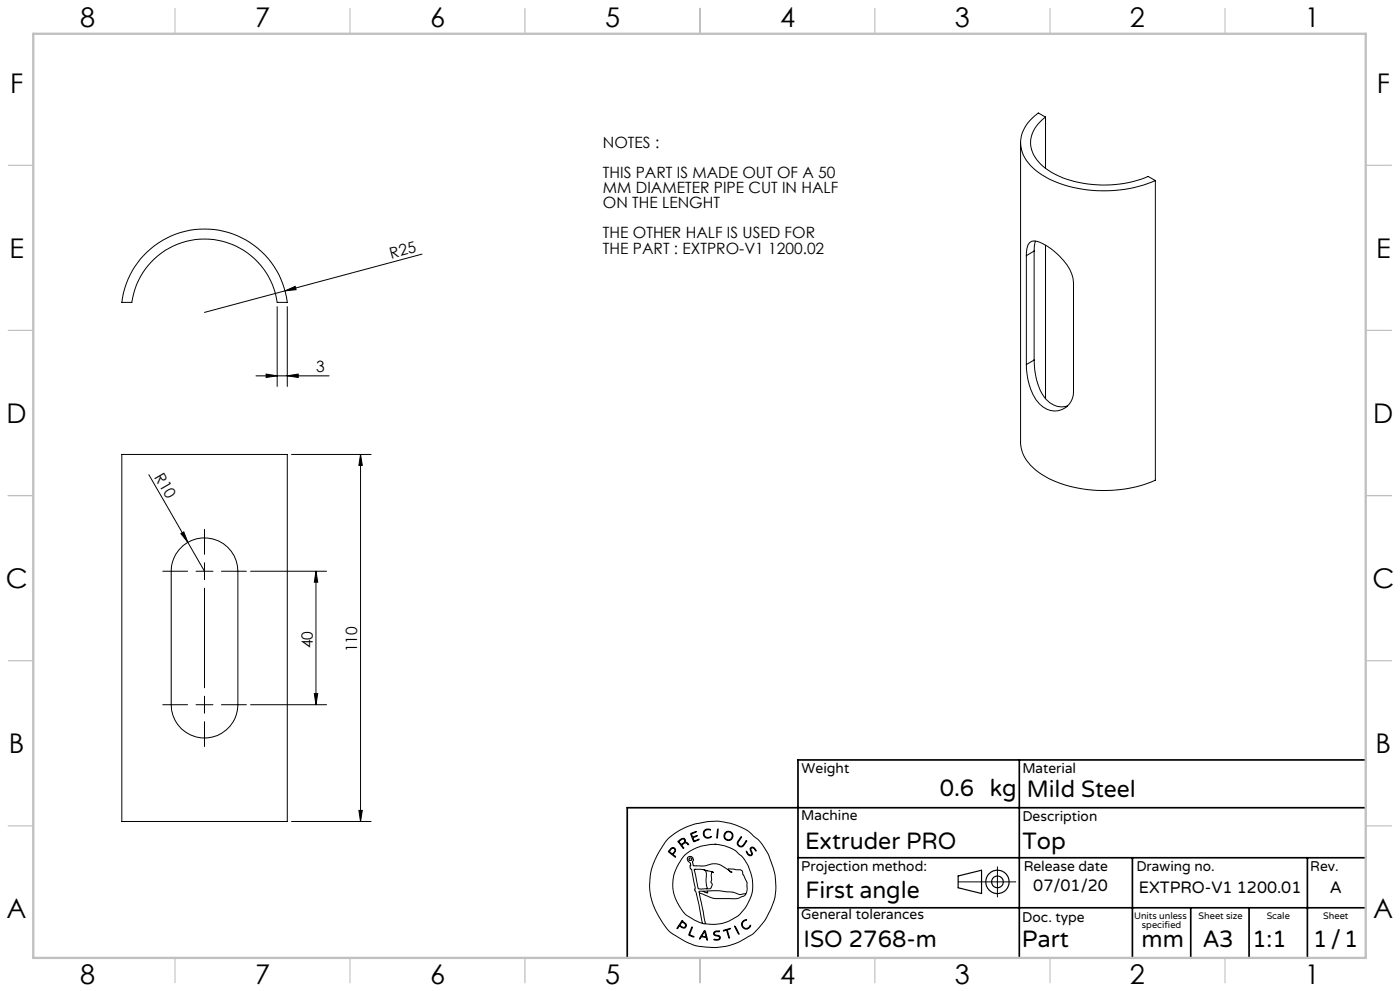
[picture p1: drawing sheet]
<svg xmlns="http://www.w3.org/2000/svg" width="420mm" height="297mm" viewBox="0 0 420 297" stroke-linecap="round" stroke-linejoin="round" font-family="sans-serif">
<g fill="none" stroke="#000" stroke-width=".3">
<path d="M313.7 35.1l-2.2-1.2a10.5 10.5 0 0 0-5 11 14.5 14.5 0 0 0 8 8.6 40 40 0 0 0 32.1 .6M313.7 35.1a8.8 8.8 0 0 0-3.6 11.3 18.7 18.7 0 0 0 12.3 8 35.7 35.7 0 0 0 22.1-1.5l2.1 1.2M313.7 35.1v15.3M306.2 42.8v89.8a11.3 11.3 0 0 0 5.4 8.9 36.2 36.2 0 0 0 24.6 5.2 34.1 34.1 0 0 0 10.4-2.8v-89.8M44.2 75.4a25 25 0 0 1 25.7-5.3 25 25 0 0 1 16.3 20.5h-3.1a22 22 0 0 0-21.8-19 22 22 0 0 0-21.8 19h-3a24.8 24.8 0 0 1 7.7-15.2zM126.6 76.2l-41.1 11M307.9 76.6l.1-1.4a2.56 2.56 0 0 1 3-2.9 18.8 18.8 0 0 1 10.5 9.8l.6 2.7v32.6a5.7 5.7 0 0 1-3.9 5.5 5.7 5.7 0 0 1-6.4-1.9 18.2 18.2 0 0 1-3.9-11.7M307.9 76.6v32.7M310.2 75.2v32.7M310.2 75.2l-2.3 1.4M310.6 72.3l-.4 2.9M313.7 73.5v45.9"/>
<path d="M83.1 91.9v23.9M85.5 87.2l3-1.4 .3 1zM85.5 87.2l-24.2 6.4M86.2 91.9v23.9M76.8 112.6h21.9M79.8 112.1l3.3 .5-3.3 .5zM86.2 112.6l3.3-.5v1zM310.2 107.9a19 19 0 0 0 3.7 11.8 5.9 5.9 0 0 0 6.3 2M310.2 107.9l-2.3 1.4M36.5 136.2h49.7v110h-49.7zM87.5 136.2h23.8M108.2 136.2v110"/>
<path d="M108.2 136.2l.5 3.3h-1zM44.7 142.3l16.6 28.9M54.3 159.9l.8-.5 1.2 3.1zM61.3 158.6v7.5M48.8 171.2h7.5M54.9 163.6a10 10 0 0 1 10.6-1.5 10 10 0 0 1 5.9 9.1v40a10 10 0 0 1-10 10 10 10 0 0 1-10-10v-40a9.9 9.9 0 0 1 3.5-7.6zM58.8 171.2h5.1M61.3 168.7v5M61.3 176.3v29.8M66.4 171.2h7.5M75.2 171.2h22.8M94.8 171.2v40"/>
<path d="M94.8 171.2l.5 3.3h-1zM48.8 211.2h7.5M58.8 211.2h5.1M61.3 208.7v5M61.3 216.3v7.4M66.4 211.2h7.5M75.2 211.2h22.8M94.3 207.9h1l-.5 3.3zM87.5 246.2h23.8M107.7 242.9h1l-.5 3.3zM200.3 251.5l3.3-2.5 3.6-1.6 4.6-1.1 3.5-.2 4 .7 3 1.1 2.1 1.1 3.1 2.6 1.6 2 1.6 3 1.6 4.8 .5 4-.2 3.1-.5 1.8-2.2 4.8-1.6 2.2a18.3 18.3 0 0 1-7.7 5.5l-2.7 .8-3.2 .4-6-.6-3.2-1.3-3.8-2.2-1.4-1.3-1.4-1.9-2.2-3.7-.8-2.1-.7-2.3-.3-3.4 .3-3.5 .7-2.7 1.9-3.8zM201.2 254.4l.6-.4 .6 .2 .3 .5-.2 .7a.77 .77 0 0 0-.4 .8 .77 .77 0 0 0 .6 .6l-.4-.1-1.2-1a.45 .45 0 0 1-.5-.2 .45 .45 0 0 1 .1-.5z"/>
<path d="M201.4 254.5l.4-.3 .3 .1 .4 .4-.1 .4a.73 .73 0 0 1-.7 .8 .73 .73 0 0 1-.8-.6v-.3zM203.5 252.1l1.1-.8 .5-.1 .5 .4v.7l.6 .3 .4 .5h-.2l-.6-.5-.6 .2a.64 .64 0 0 0-.6 .5 .64 .64 0 0 0 .5 .7l-.1 .3zM203.8 252.1l.9-.6h.4l.3 .4-.3 .6a.71 .71 0 0 1-.8 .5 .71 .71 0 0 1-.5-.8zM207.2 249.8l1.7-.6-1 .6a.56 .56 0 0 0-.2 .8 .56 .56 0 0 0 .9 0l.6-.1-1 .4a.73 .73 0 0 0 0 1.2l1.6-.6-1.7 .8zM208.6 249.3h.1M211.3 248.9l.8-.4 1 .1v.2l-1-.1-.4 .1-.5 1 .3 .8 .4 .3 .8 .1 .6-.3a.53 .53 0 0 1-.8 .5l-.7-.1-.6-.4-.2-1.1zM214.5 253h.1M214.5 253l2.7 .4 2.3 .9 1.2 .7 2 1.8 1.7 2.5 .8 2.2 .5 2 .1 3.2-.6 2.1-1.3 2.7-2.5 3-2.8 1.6-2 .7-2 .2-2.9-.1M214.5 253l-4.1 .6-3.2 1.3-2 1.6-2 3.2-1.1 2.8-.3 2.3 .1 1.8 .7 2.7 2.4 4a8 8 0 0 0 3.4 2.5l2.4 1M215.3 248.5l.1 .9-.2 1.7-.1 .1zM222.3 250.9h.2l-1.1 1.8 .1 .5 .4 .3h.8l1.1-1.5h.3l-1 1.5-.6 .3-.9-.2-.4-.7 .1-.6zM223.9 255.1l.6 .9 .7 .3 .3-.3-.5-1.4 .3-.6h.8l.7 .9-.1 .2-.6-.9-.6-.1-.2 .6 .4 1.2-.6 .6-.8-.5z"/>
<path d="M299.2 259.8v9M204.4 276.2l1 .3 .5 .7-.3 .9-1-.1a.7 .7 0 0 0-.7-.4 .7 .7 0 0 0-.6 .6l-.2 .1zM204.6 276h.1M204.6 276.3l.8 .6 .3 .5-.5 .6-.7-.3a.62 .62 0 0 1-.5-.5 .62 .62 0 0 1 .5-.7zM204.6 276.4h.1M207.5 277.9v-.1a.55 .55 0 0 1-.1 .9l-.3 .8a.56 .56 0 0 0-.1 .7 .56 .56 0 0 0 .6 .3l.6 .3-1.4-.5a1.9 1.9 0 0 1 .5-1.8zM208.3 260.6h2.6l2.5 .6 .6 .3a.35 .35 0 0 0-.4-.1 .35 .35 0 0 0-.2 .5l.1 1.8-.2 .6 .3 .6v.5l-.5 .9h-1.2M208.3 260.6l1 5a.84 .84 0 0 0 1.1 .8l1.5-.1M208.4 260.6h.1M209.8 267.6l1.9 9.3M209.8 267.6l3.4 1.4 1.4 .3h6.5l2-.7 .5-.5M210.8 276.8l.9 .1"/>
<path d="M210.9 267.1h-1.1v.5M211.1 260.7a2.01 2.01 0 0 1 .7 2.6l.1 2 .3 .8-.3 .2M211.2 279l.4-.1 .2 .7 .5 2-.1 .2-.2-.1a.75 .75 0 0 0-1-.9 .84 .84 0 0 0-1 .6h-.2l.1-.2zM211.3 279.3h.1M211.3 279.3l.4 1.3-.4 .1a.46 .46 0 0 1-.6-.2 .46 .46 0 0 1 .3-.6zM212 260.9h.1M212.3 267l3.4-.1 4.2 .5 2 .7 1-.2a.41 .41 0 0 1 .4-.1 .41 .41 0 0 1 .4 .3h-.1M212.3 267v.6l-1.4-.5M212.3 267l-1.4 .1M214.3 279.3l.7-.3 .8 .1-1.1 .2-.4 .3 .2 .5 1.1 .3 .4 .3v.6l-.9 .5a.55 .55 0 0 1-.9-.3l1 .1 .7-.4-.1-.5-1.7-.6zM217 278.8l2.1-.5-.9 .4 .6 2.4-.8-2.3-.8 .2zM220.5 277.6l1.2 2.4z"/>
<path d="M222.8 276.2l.7-.5h.5l-.9 .5-.4 .6v.6l.6 .7 .9 .1 1-.9-.1 .4-.9 .7-1-.1-.6-.6-.1-.6zM223.6 268.1l.6-1.6-.1-1.9-1.2-2.5-.2-1-.4-.4-3.8-.3v.3l1 .8-3.1-2.1-1.6-.5-1.5 .1-2.1 .5h-3.1l-.3-1 .2-.7-.2-.7-.5-.4-.7 .1-.4 .3v.5l1 1.2-.2 1.1 .5 .8 1.1 5.3-.2 .8 .3 .4 .8 3.1 1.3 6.5M287.4 264.3h17.3"/>
<circle cx="207.1" cy="257.5" r=".43"/>
<circle cx="218.5" cy="250.5" r="1.15"/>
<circle cx="218.5" cy="250.5" r="1.38"/>
</g>
<g fill="none" stroke="#000" stroke-width=".35">
<path d="M287.4 262.5l7.1-1.7v7l-7.1-1.7z"/>
<circle cx="299.2" cy="264.3" r="3.5"/>
<circle cx="299.2" cy="264.3" r="1.75"/>
</g>
<path d="M305.8 227.7v59.2M409.7 227.7h-170.3v59.2M239.4 257.1h170.3M339.7 257.1v29.9M392.2 257.1v29.8M409.7 242.1h-221.5v45M239.4 272.1h170.3M357.2 272.1v14.8M374.7 272.1v14.8" fill="none" stroke="#000" stroke-width=".5"/>
<g fill="none" stroke="#c0c0c0" stroke-width=".35">
<path d="M52.5 2.5v7.5M105 2.5v7.5M157.5 2.5v7.5M210 2.5v7.5M262.5 2.5v7.5M315 2.5v7.5M367.5 2.5v7.5M2.5 49.5h7.5M410 49.5h7.5M2.5 99h7.5M410 99h7.5M2.5 148.5h7.5"/>
<path d="M410 148.5h7.5M2.5 198h7.5M410 198h7.5M2.5 247.5h7.5M410 247.5h7.5M52.5 287v7.5M105 287v7.5M157.5 287v7.5M210 287v7.5M262.5 287v7.5M315 287v7.5M367.5 287v7.5"/>
</g>
<path d="M10 10.1h399.7v277h-399.7z" fill="none" stroke="#c0c0c0" stroke-width=".7"/>
<g fill="#000">
<path d="M85.5 87.2l3-1.4 .3 1zM54.3 159.9l.8-.5 1.2 3.1z"/>
<path d="M79.8 112.1l3.3 .5-3.3 .5zM86.2 112.6l3.3-.5v1z"/>
<path d="M94.8 171.2l.5 3.3h-1zM94.3 207.9h1l-.5 3.3zM108.2 136.2l.5 3.3h-1zM107.7 242.9h1l-.5 3.3z"/>
</g>
<g font-size="8.1">
<text x="24" y="8">8</text>
<text x="76.5" y="8">7</text>
<text x="129" y="8">6</text>
<text x="181.5" y="8">5</text>
<text x="234" y="8">4</text>
<text x="286.5" y="8">3</text>
<text x="339" y="8">2</text>
<text x="391.5" y="8">1</text>
<text x="3" y="27.7">F</text>
<text x="413" y="27.7">F</text>
<text x="2.8" y="77.2">E</text>
<text x="412.8" y="77.2">E</text>
<text x="2" y="126.7">D</text>
<text x="412" y="126.7">D</text>
<text x="1.7" y="176.2">C</text>
<text x="411.7" y="176.2">C</text>
<text x="2.7" y="225.7">B</text>
<text x="412.7" y="225.7">B</text>
<text x="2" y="275.2">A</text>
<text x="412" y="275.2">A</text>
<text x="24" y="295">8</text>
<text x="76.5" y="295">7</text>
<text x="129" y="295">6</text>
<text x="181.5" y="295">5</text>
<text x="234" y="295">4</text>
<text x="286.5" y="295">3</text>
<text x="339" y="295">2</text>
<text x="391.5" y="295">1</text>
</g>
<g font-size="7.1">
<text x="281.9" y="238.5">0.6 kg</text>
<text x="308" y="239">Mild Steel</text>
<text x="241.5" y="254.4">Extruder PRO</text>
<text x="306.7" y="254.4">Top</text>
<text x="241.6" y="269.2">First angle</text>
<text x="241.1" y="283.7">ISO 2768-m</text>
<text x="306.6" y="283.9">Part</text>
<text x="342.5" y="283.9">mm</text>
<text x="360.9" y="283.8">A3</text>
<text x="375.7" y="283.9">1:1</text>
<text x="393.9" y="283.9">1/1</text>
</g>
<g font-size="4.9">
<text x="310" y="267.1">07/01/20</text>
<text x="341.7" y="267.6">EXTPRO-V1 1200.01</text>
<text x="399" y="267.6">A</text>
</g>
<g font-size="4.7">
<text x="180.9" y="44.3">NOTES :</text>
<text x="180.9" y="53.3">THIS PART IS MADE OUT OF A 50</text>
<text x="180.9" y="57.9">MM DIAMETER PIPE CUT IN HALF</text>
<text x="180.9" y="62.4">ON THE LENGHT</text>
<text x="180.9" y="71.5">THE OTHER HALF IS USED FOR</text>
<text x="117.4" y="77.6" transform="rotate(-15 117.4 77.6)">R25</text>
<text x="180.9" y="76">THE PART : EXTPRO-V1 1200.02</text>
<text x="94.9" y="111.6">3</text>
<text x="46.2" y="142.9" transform="rotate(60 46.2 142.9)">R10</text>
<text x="93.8" y="194.2" transform="rotate(-90 93.8 194.2)">40</text>
<text x="107.2" y="195.5" transform="rotate(-90 107.2 195.5)">110</text>
</g>
<g font-size="4.2">
<text x="240.5" y="231.7">Weight</text>
<text x="306.7" y="231.7">Material</text>
<text x="240.4" y="245.9">Machine</text>
<text x="306.7" y="246.1">Description</text>
<text x="240.4" y="261.1">Projection method:</text>
<text x="307.1" y="261">Release date</text>
<text x="340.9" y="261">Drawing no.</text>
<text x="393.1" y="261">Rev.</text>
<text x="240.4" y="275.6">General tolerances</text>
<text x="306.7" y="276.3">Doc. type</text>
</g>
<g font-size="2.8">
<text x="340.2" y="275.3">Units unless</text>
<text x="359.6" y="275.3">Sheet size</text>
<text x="380" y="275.3">Scale</text>
<text x="396.9" y="275.3">Sheet</text>
<text x="342.6" y="278.2">specified</text>
</g>
</svg>
